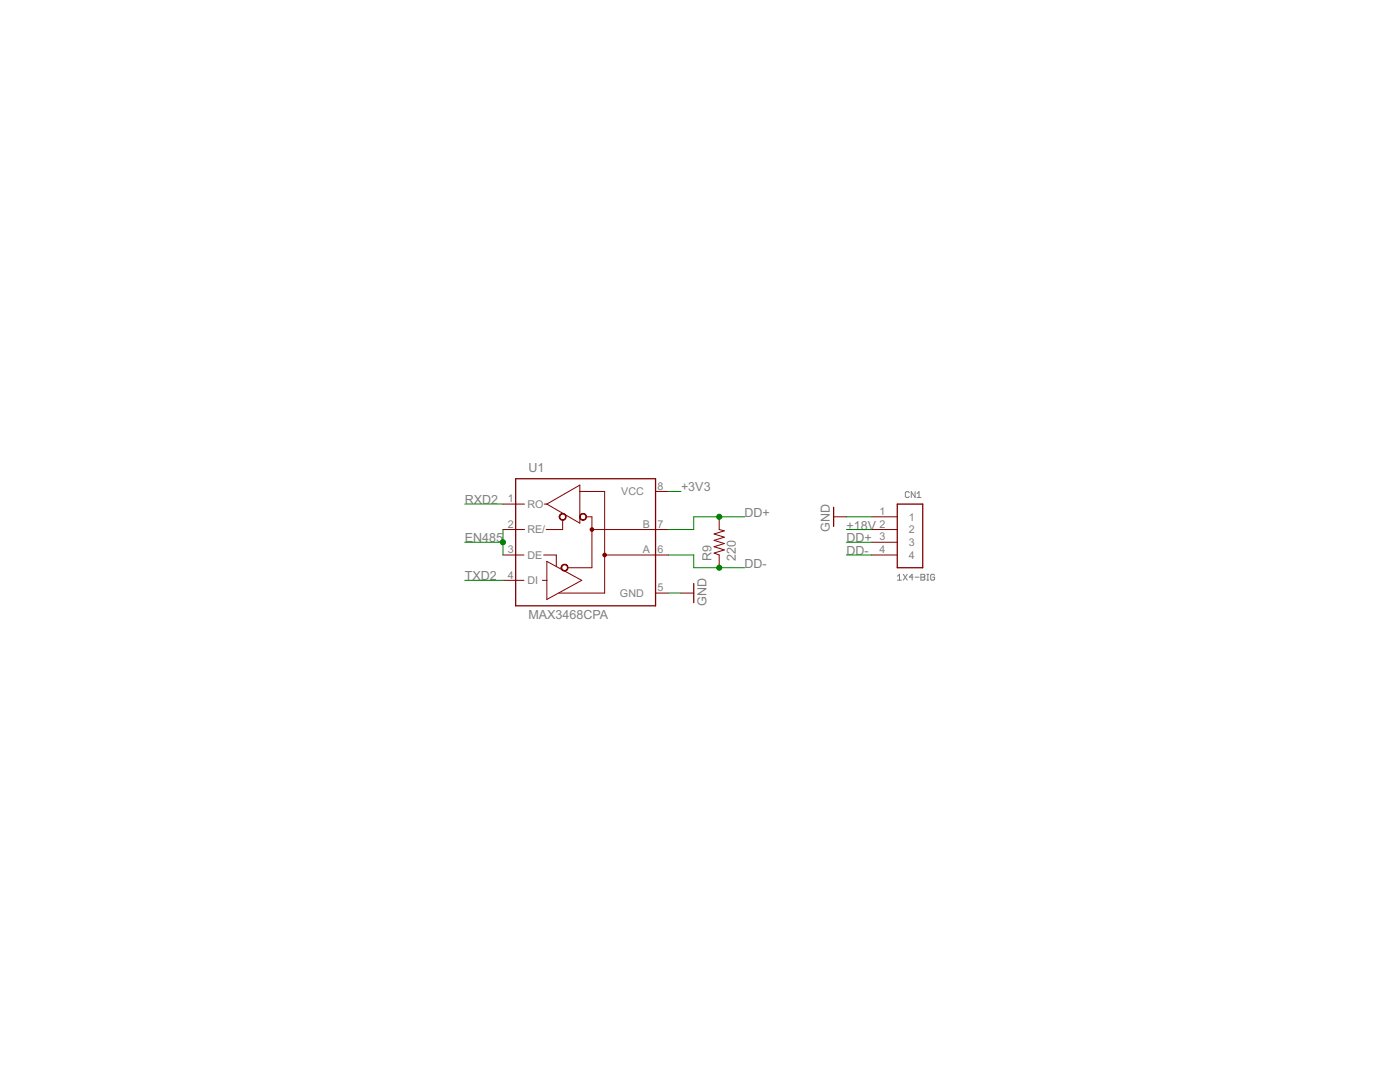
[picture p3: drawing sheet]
<svg xmlns="http://www.w3.org/2000/svg" width="279mm" height="216mm" viewBox="0 0 279 216" stroke-linecap="round" stroke-linejoin="round" font-family="sans-serif">
<g fill="none" stroke="#808080" stroke-width=".2">
<path d="M181.5 98.3l-.2-.2h-.4l-.2 .2v.8l.2 .2h.4l.2-.2M182.6 98.1v1.2l-.7-1.2v1.2M183 99.3h.8M183 98.5l.4-.4v1.2M179.1 115l.4-.4v1.2M179.1 115.8h.8M180.3 114.6l.8 1.2M181.1 114.6l-.8 1.2M182.2 115.2h-.7l.5-.6v1.2M182.6 115.2h.8M183.8 114.6h.6l.2 .2-.2 .4 .2 .4-.2 .2h-.6zM183.8 115.2h.6"/>
<path d="M185 115.8h.4M185 114.6h.4M185.2 114.6v1.2M186.5 114.8l-.2-.2h-.4l-.2 .2v.8l.2 .2h.4l.2-.2v-.4h-.4"/>
</g>
<path d="M102.9 95.5h27.9v25.4h-27.9zM138.5 116.4v3.8M166.4 101.2v3.8M179.1 100.6h5v12.7h-5z" fill="none" stroke="#800000" stroke-width=".25"/>
<g fill="none" stroke="#800000" stroke-width=".2">
<path d="M115.7 98.1h5v20.2h-9.2M130.8 98.1h2.6M100.4 105.7h4.3M100.4 110.7h4.2M100.4 100.6h4.3M100.4 115.8h4.2M108.2 115.8h.9M108.5 110.7h2.5v2.3M108.6 100.6h.5M109.1 100.6l6.6-3.8v7.6zM109.1 112l7 3.8-7 3.8zM112.3 103.8v1.9h-3.3"/>
<path d="M117.1 103.1h1v10.2h-4.7M118.1 105.7h12.6M120.7 110.7h10M130.8 105.7h2.6M130.8 110.7h2.6M130.8 118.3h2.6M135.9 118.3h2.6M143.5 103.1v2.6l1 .2-2 .7 2 .6-2 .6 2 .7-2 .6 2 .6-2 .7 1 .3v2.6M166.4 103.1h2.5M174 105.7h5.1M174 110.7h5.1M174 103.1h5.1"/>
<path d="M174 108.2h5.1"/>
</g>
<g fill="#800000" stroke="#800000" stroke-width=".2">
<path d="M111.8 102.7a.7 .7 0 0 1 1.1 .1 .7 .7 0 0 1-.4 1 .7 .7 0 0 1-.9-.7h.1a.57 .57 0 0 1 .8-.5 .57 .57 0 0 1 .2 .9 .57 .57 0 0 1-.9-.2l-.2-.2z" fill-rule="evenodd"/>
<path d="M115.8 102.7a.7 .7 0 0 1 1.1 .1 .7 .7 0 0 1-.4 1 .7 .7 0 0 1-.8-.7h.1a.57 .57 0 0 1 .8-.5 .57 .57 0 0 1 .2 .9 .57 .57 0 0 1-1-.2l-.1-.2z" fill-rule="evenodd"/>
<path d="M112.1 112.8a.7 .7 0 0 1 1.2 .1 .7 .7 0 0 1-.4 1 .7 .7 0 0 1-.9-.6h.1a.58 .58 0 0 1 .8-.6 .58 .58 0 0 1 .2 1 .58 .58 0 0 1-1-.2l-.1-.2z" fill-rule="evenodd"/>
<circle cx="120.7" cy="110.7" r=".36"/>
<circle cx="118.1" cy="105.7" r=".36"/>
</g>
<path d="M133.4 98.1h2.5M92.8 108.2h7.6M92.8 100.6h7.6M92.8 115.8h7.6M100.4 105.7v5M133.4 110.7h5.1v2.6h10.1M133.4 118.3h2.5M148.6 103.1h-10.1v2.6h-5.1M168.9 105.7h5.1M168.9 110.7h5.1M168.9 108.2h5.1M168.9 103.1h5.1" fill="none" stroke="#008000" stroke-width=".2"/>
<g fill="#008000" stroke="#008000" stroke-width=".2">
<circle cx="143.5" cy="113.3" r=".51"/>
<circle cx="143.5" cy="103.1" r=".51"/>
<circle cx="100.4" cy="108.2" r=".51"/>
</g>
<g font-size="2.8" fill="#808080">
<text x="105.4" y="94.3">U1</text>
<text x="92.8" y="100.6">RXD2</text>
<text x="135.9" y="98.1">+3V3</text>
<text x="148.6" y="103.1">DD+</text>
<text x="165.6" y="106.1" transform="rotate(-90 165.6 106.1)">GND</text>
<text x="168.9" y="105.7">+18V</text>
<text x="92.8" y="108.2">EN485</text>
<text x="142" y="112" transform="rotate(-90 142 112)">R9</text>
<text x="146.8" y="112" transform="rotate(-90 146.8 112)">220</text>
<text x="148.6" y="113.3">DD-</text>
<text x="168.9" y="110.7">DD-</text>
<text x="168.9" y="108.2">DD+</text>
<text x="92.8" y="115.8">TXD2</text>
<text x="105.4" y="123.4">MAX3468CPA</text>
<text x="141" y="120.9" transform="rotate(-90 141 120.9)">GND</text>
</g>
<g font-size="2.4" fill="#808080">
<text x="101.4" y="100.2">1</text>
<text x="105.2" y="101.4">RO</text>
<text x="124" y="98.8">VCC</text>
<text x="131.2" y="97.7">8</text>
<text x="101.4" y="105.3">2</text>
<text x="105.2" y="106.4">RE/</text>
<text x="128.3" y="105.3">B</text>
<text x="131.2" y="105.3">7</text>
<text x="175.5" y="102.8">1</text>
<text x="175.5" y="105.3">2</text>
<text x="175.5" y="107.8">3</text>
<text x="181.4" y="103.9">1</text>
<text x="181.4" y="106.4">2</text>
<text x="101.4" y="110.4">3</text>
<text x="105.2" y="111.5">DE</text>
<text x="128.3" y="110.4">A</text>
<text x="131.2" y="110.4">6</text>
<text x="175.5" y="110.4">4</text>
<text x="181.4" y="109">3</text>
<text x="181.4" y="111.5">4</text>
<text x="101.4" y="115.5">4</text>
<text x="105.2" y="116.6">DI</text>
<text x="123.7" y="119.1">GND</text>
<text x="131.2" y="118">5</text>
</g>
</svg>
